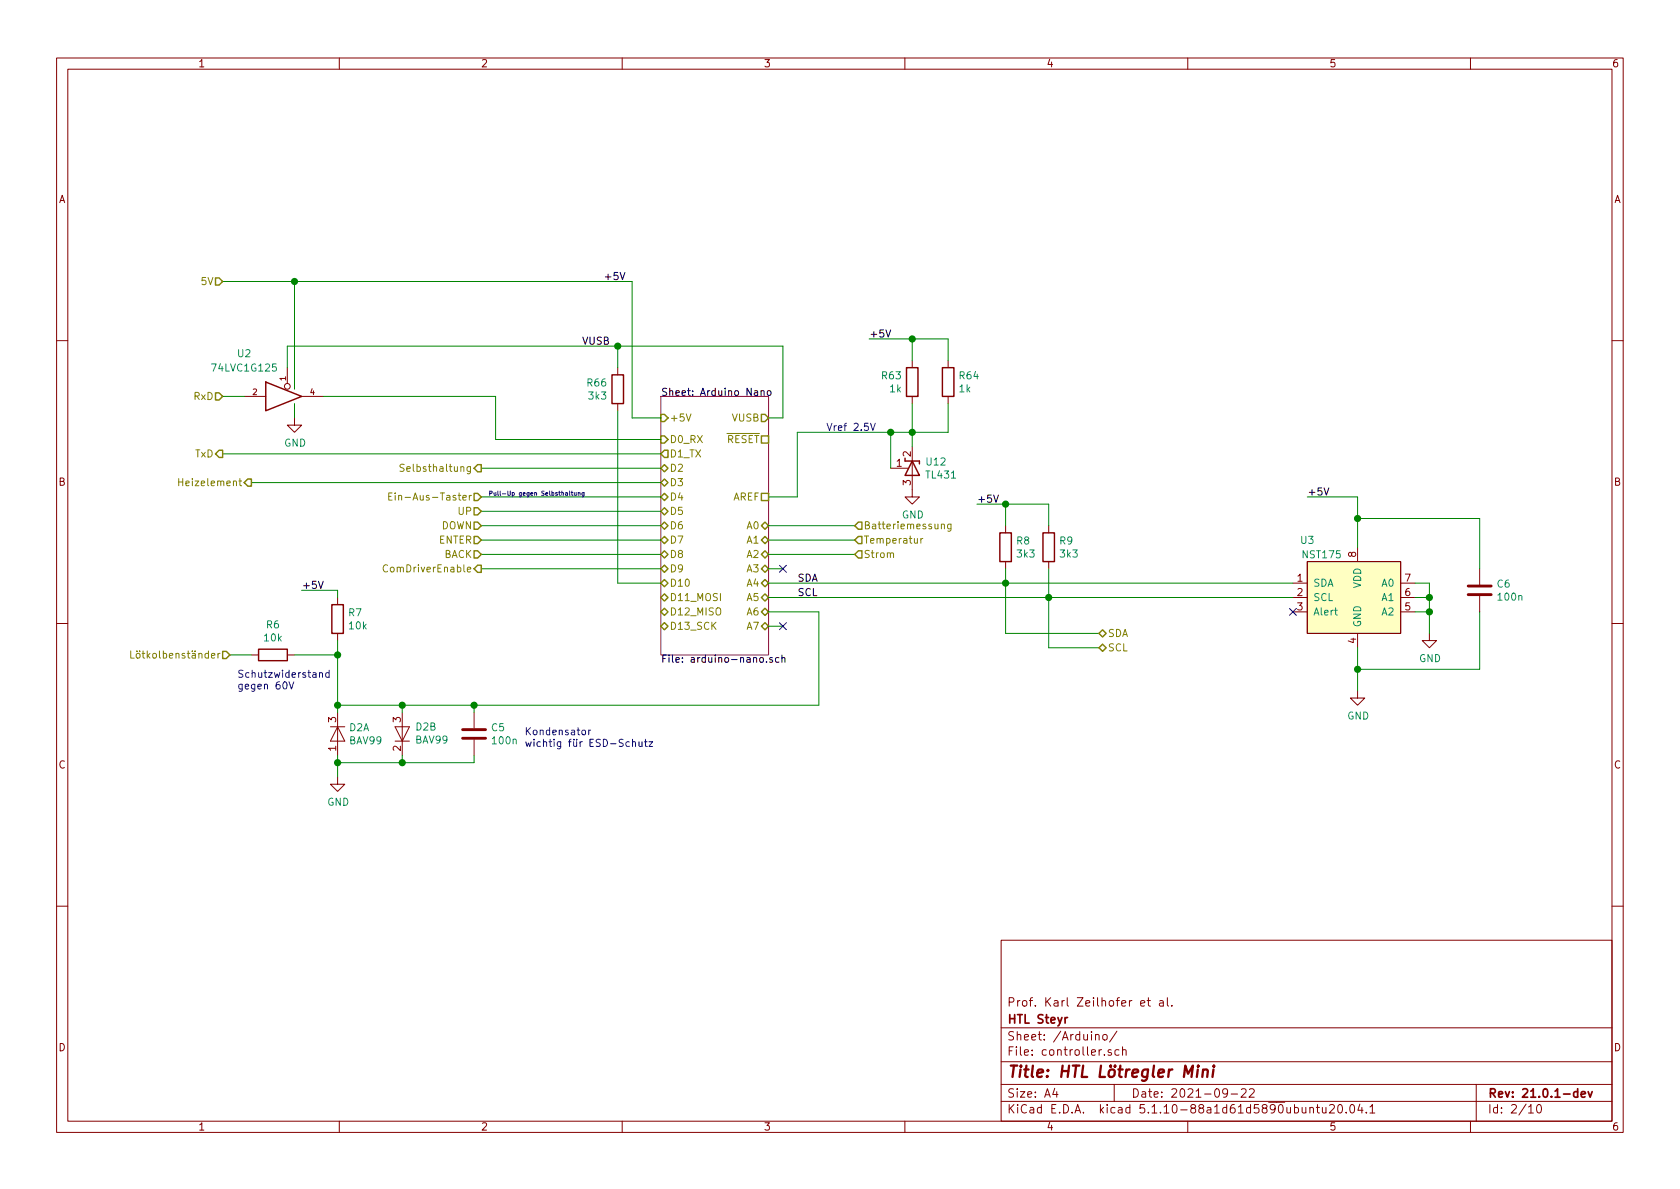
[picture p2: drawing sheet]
EESchema Schematic File Version 4
EELAYER 30 0
EELAYER END
$Descr A4 11693 8268
encoding utf-8
Sheet 2 10
Title "HTL Lötregler Mini"
Date "2021-09-22"
Rev "21.0.1-dev"
Comp "HTL Steyr"
Comment1 "Prof. Karl Zeilhofer et al."
Comment2 ""
Comment3 ""
Comment4 ""
$EndDescr
Text HLabel 3350 3250 0    50   Output ~ 0
Selbsthaltung
Text HLabel 1750 3350 0    50   Output ~ 0
Heizelement
Text HLabel 5950 3750 2    50   Input ~ 0
Temperatur
Text HLabel 5950 3650 2    50   Input ~ 0
Batteriemessung
Text HLabel 3350 3450 0    50   Input ~ 0
Ein-Aus-Taster
Text HLabel 5950 3850 2    50   Input ~ 0
Strom
Text HLabel 1550 1950 0    50   Input ~ 0
5V
Wire Wire Line
	3350 3250 4600 3250
Wire Wire Line
	5350 3650 5950 3650
Wire Wire Line
	5950 3750 5350 3750
Wire Wire Line
	5950 3850 5350 3850
Text Label 4200 1950 0    50   ~ 0
+5V
Text HLabel 3350 3550 0    50   Input ~ 0
UP
Text HLabel 3350 3650 0    50   Input ~ 0
DOWN
Text HLabel 3350 3750 0    50   Input ~ 0
ENTER
Text HLabel 3350 3850 0    50   Input ~ 0
BACK
Wire Wire Line
	3350 3550 4600 3550
Wire Wire Line
	3350 3650 4600 3650
Wire Wire Line
	3350 3750 4600 3750
Wire Wire Line
	3350 3850 4600 3850
Wire Wire Line
	3350 3450 4600 3450
Wire Wire Line
	1550 1950 2050 1950
Text Notes 3400 3450 0    30   ~ 0
Pull-Up gegen Selbsthaltung
Wire Wire Line
	5350 4050 7000 4050
Text Label 5550 4050 0    50   ~ 0
SDA
Text Label 5550 4150 0    50   ~ 0
SCL
Wire Wire Line
	5350 4150 7300 4150
$Comp
L Device:R R8
U 1 1
P 7000 3800
F 0 "R8" H 7070 3846 50  0000 L CNN
F 1 "3k3" H 7070 3755 50  0000 L CNN
F 2 "Resistor_SMD:R_1206_3216Metric" V 6930 3800 50  0001 C CNN
F 3 "~" H 7000 3800 50  0001 C CNN
F 4 "0.01" H 7000 3800 50  0001 C CNN "PriceEUR"
F 5 "C229599" H 7000 3800 50  0001 C CNN "DistOrderNr"
F 6 "LCSC" H 7000 3800 50  0001 C CNN "Distributor"
F 7 "26" H 7000 3800 50  0001 C CNN "Index"
	1    7000 3800
	1    0    0    -1  
$EndComp
$Comp
L Device:R R9
U 1 1
P 7300 3800
F 0 "R9" H 7370 3846 50  0000 L CNN
F 1 "3k3" H 7370 3755 50  0000 L CNN
F 2 "Resistor_SMD:R_1206_3216Metric" V 7230 3800 50  0001 C CNN
F 3 "~" H 7300 3800 50  0001 C CNN
F 4 "0.01" H 7300 3800 50  0001 C CNN "PriceEUR"
F 5 "C229599" H 7300 3800 50  0001 C CNN "DistOrderNr"
F 6 "LCSC" H 7300 3800 50  0001 C CNN "Distributor"
F 7 "26" H 7300 3800 50  0001 C CNN "Index"
	1    7300 3800
	1    0    0    -1  
$EndComp
Text Label 6800 3500 0    50   ~ 0
+5V
Wire Wire Line
	6800 3500 7000 3500
Wire Wire Line
	7300 3500 7300 3650
Wire Wire Line
	7000 3650 7000 3500
Connection ~ 7000 3500
Wire Wire Line
	7000 3500 7300 3500
Wire Wire Line
	7000 3950 7000 4050
Connection ~ 7000 4050
Wire Wire Line
	7300 3950 7300 4150
Connection ~ 7300 4150
$Comp
L htl_ics:NST175 U3
U 1 1
P 9450 4150
F 0 "U3" H 9100 4550 50  0000 C CNN
F 1 "NST175" H 9200 4450 50  0000 C CNN
F 2 "Package_SO:SOIC-8_3.9x4.9mm_P1.27mm" H 9100 4100 50  0001 C CNN
F 3 "" H 9100 4100 50  0001 C CNN
F 4 "LCSC" H 9450 4150 50  0001 C CNN "Distributor"
F 5 "C967852" H 9450 4150 50  0001 C CNN "DistOrderNr"
F 6 "digital temperature sensor, +/-0.5°C, I2C" H 9450 4150 50  0001 C CNN "Notes"
F 7 "0.096" H 9450 4150 50  0001 C CNN "PriceEUR"
F 8 "10" H 9450 4150 50  0001 C CNN "PriceForQty"
F 9 "https://lcsc.com/product-detail/Temperature-Sensors_NOVOSENSE-NST175-QSPR_C967852.html" H 9450 4150 50  0001 C CNN "Weblink"
F 10 "48" H 9450 4150 50  0001 C CNN "Index"
F 11 "NST175-H, MSOP-8, 0.65mm Raster, wird aber nicht verbaut, weil teuer und nicht nötig" H 9450 4150 50  0001 C CNN "NotesAlt"
	1    9450 4150
	1    0    0    -1  
$EndComp
$Comp
L Device:C C6
U 1 1
P 10300 4100
F 0 "C6" H 10415 4146 50  0000 L CNN
F 1 "100n" H 10415 4055 50  0000 L CNN
F 2 "Capacitor_SMD:C_1206_3216Metric" H 10338 3950 50  0001 C CNN
F 3 "~" H 10300 4100 50  0001 C CNN
F 4 "C464972" H 10300 4100 50  0001 C CNN "DistOrderNr"
F 5 "LCSC" H 10300 4100 50  0001 C CNN "Distributor"
F 6 "FN31X104K500PXG" H 10300 4100 50  0001 C CNN "ManPartNr"
F 7 "PSA(Prosperity Dielectrics)" H 10300 4100 50  0001 C CNN "Manufacturer"
F 8 "100nF ±10% 50V X7R Multilayer Ceramic Capacitors MLCC" H 10300 4100 50  0001 C CNN "Notes"
F 9 "0.0093" H 10300 4100 50  0001 C CNN "PriceEUR"
F 10 "500" H 10300 4100 50  0001 C CNN "PriceForQty"
F 11 "" H 10300 4100 50  0001 C CNN "Weblink"
F 12 "40" H 10300 4100 50  0001 C CNN "Index"
F 13 "" H 10300 4100 50  0001 C CNN "NotesAlt"
	1    10300 4100
	1    0    0    -1  
$EndComp
Wire Wire Line
	9450 3800 9450 3600
Wire Wire Line
	9450 3600 10300 3600
Wire Wire Line
	10300 3600 10300 3950
Wire Wire Line
	10300 4650 9450 4650
Wire Wire Line
	9450 4650 9450 4500
Wire Wire Line
	10300 4250 10300 4650
$Comp
L power:GND #PWR06
U 1 1
P 9450 4800
F 0 "#PWR06" H 9450 4550 50  0001 C CNN
F 1 "GND" H 9455 4627 50  0000 C CNN
F 2 "" H 9450 4800 50  0001 C CNN
F 3 "" H 9450 4800 50  0001 C CNN
	1    9450 4800
	1    0    0    -1  
$EndComp
Wire Wire Line
	9450 4800 9450 4650
Connection ~ 9450 4650
$Comp
L power:GND #PWR07
U 1 1
P 9950 4400
F 0 "#PWR07" H 9950 4150 50  0001 C CNN
F 1 "GND" H 9955 4227 50  0000 C CNN
F 2 "" H 9950 4400 50  0001 C CNN
F 3 "" H 9950 4400 50  0001 C CNN
	1    9950 4400
	1    0    0    -1  
$EndComp
Wire Wire Line
	9850 4050 9950 4050
Wire Wire Line
	9950 4050 9950 4150
Wire Wire Line
	9850 4250 9950 4250
Connection ~ 9950 4250
Wire Wire Line
	9950 4250 9950 4400
Wire Wire Line
	9850 4150 9950 4150
Connection ~ 9950 4150
Wire Wire Line
	9950 4150 9950 4250
NoConn ~ 9000 4250
Text Label 9100 3450 0    50   ~ 0
+5V
Wire Wire Line
	9100 3450 9450 3450
Wire Wire Line
	9450 3450 9450 3600
Connection ~ 9450 3600
Wire Wire Line
	7000 4050 9000 4050
Wire Wire Line
	7300 4150 9000 4150
Wire Wire Line
	2050 2700 2050 1950
Connection ~ 2050 1950
$Comp
L power:GND #PWR04
U 1 1
P 2050 2900
F 0 "#PWR04" H 2050 2650 50  0001 C CNN
F 1 "GND" H 2055 2727 50  0000 C CNN
F 2 "" H 2050 2900 50  0001 C CNN
F 3 "" H 2050 2900 50  0001 C CNN
	1    2050 2900
	1    0    0    -1  
$EndComp
Wire Wire Line
	2050 2900 2050 2800
Wire Wire Line
	2250 2750 3450 2750
Wire Wire Line
	3450 2750 3450 3050
Wire Wire Line
	3450 3050 4600 3050
Wire Wire Line
	4600 3150 1550 3150
Wire Wire Line
	1700 2750 1550 2750
Text HLabel 1550 2750 0    50   Input ~ 0
RxD
Text HLabel 1550 3150 0    50   Output ~ 0
TxD
Text HLabel 7650 4500 2    50   BiDi ~ 0
SCL
Wire Wire Line
	7650 4500 7300 4500
Wire Wire Line
	7300 4500 7300 4150
Text HLabel 7650 4400 2    50   BiDi ~ 0
SDA
Wire Wire Line
	7650 4400 7000 4400
Wire Wire Line
	7000 4400 7000 4050
NoConn ~ 5450 3950
NoConn ~ 5450 4350
Wire Wire Line
	1750 3350 4600 3350
$Sheet
S 4600 2750 750  1800
U 60930C19
F0 "Arduino Nano" 50
F1 "arduino-nano.sch" 50
F2 "D0_RX" I L 4600 3050 50 
F3 "D1_TX" O L 4600 3150 50 
F4 "D2" B L 4600 3250 50 
F5 "D3" B L 4600 3350 50 
F6 "D4" B L 4600 3450 50 
F7 "D5" B L 4600 3550 50 
F8 "D6" B L 4600 3650 50 
F9 "D7" B L 4600 3750 50 
F10 "D8" B L 4600 3850 50 
F11 "D9" B L 4600 3950 50 
F12 "D10" B L 4600 4050 50 
F13 "D11_MOSI" B L 4600 4150 50 
F14 "D12_MISO" B L 4600 4250 50 
F15 "D13_SCK" B L 4600 4350 50 
F16 "A0" B R 5350 3650 50 
F17 "A1" B R 5350 3750 50 
F18 "A2" B R 5350 3850 50 
F19 "A3" B R 5350 3950 50 
F20 "A4" B R 5350 4050 50 
F21 "A5" B R 5350 4150 50 
F22 "A6" B R 5350 4250 50 
F23 "A7" B R 5350 4350 50 
F24 "AREF" U R 5350 3450 50 
F25 "VUSB" O R 5350 2900 50 
F26 "+5V" I L 4600 2900 50 
F27 "~RESET" U R 5350 3050 50 
$EndSheet
$Comp
L 74xGxx:74LVC1G125 U2
U 1 1
P 2000 2750
F 0 "U2" H 1700 3050 50  0000 C CNN
F 1 "74LVC1G125" H 1700 2950 50  0000 C CNN
F 2 "Package_TO_SOT_SMD:SOT-23-5" H 2000 2750 50  0001 C CNN
F 3 "http://www.ti.com/lit/sg/scyt129e/scyt129e.pdf" H 2000 2750 50  0001 C CNN
F 4 "C23654 " H 2000 2750 50  0001 C CNN "DistOrderNr"
F 5 "0.044" H 2000 2750 50  0001 C CNN "PriceEUR"
F 6 "100" H 2000 2750 50  0001 C CNN "PriceForQty"
F 7 "LCSC" H 2000 2750 50  0001 C CNN "Distributor"
F 8 "5" H 2000 2750 50  0001 C CNN "Index"
	1    2000 2750
	1    0    0    -1  
$EndComp
Wire Wire Line
	2050 1950 4400 1950
Wire Wire Line
	2000 2550 2000 2400
Text Label 4050 2400 0    50   ~ 0
VUSB
Wire Wire Line
	4400 2900 4600 2900
Wire Wire Line
	4400 1950 4400 2900
Wire Wire Line
	5450 4350 5350 4350
Wire Wire Line
	5450 3950 5350 3950
Wire Wire Line
	5450 2400 5450 2900
Wire Wire Line
	5450 2900 5350 2900
Wire Wire Line
	2000 2400 4300 2400
Text HLabel 1600 4550 0    50   Input ~ 0
Lötkolbenständer
$Comp
L Device:R R6
U 1 1
P 1900 4550
AR Path="/608DBC3C/60B56B92" Ref="R6"  Part="1" 
AR Path="/60B56B92" Ref="R?"  Part="1" 
F 0 "R6" V 2107 4550 50  0000 C CNN
F 1 "10k" V 2016 4550 50  0000 C CNN
F 2 "Resistor_SMD:R_1206_3216Metric" V 1830 4550 50  0001 C CNN
F 3 "~" H 1900 4550 50  0001 C CNN
F 4 "0.01" H 1900 4550 50  0001 C CNN "PriceEUR"
F 5 "C118075" H 1900 4550 50  0001 C CNN "DistOrderNr"
F 6 "LCSC" H 1900 4550 50  0001 C CNN "Distributor"
F 7 "10kΩ ±5% 0.25W ±100ppm/℃ 3216 Chip Resistor" H 1900 4550 50  0001 C CNN "Notes"
F 8 "15" H 1900 4550 50  0001 C CNN "Index"
	1    1900 4550
	0    -1   -1   0   
$EndComp
Wire Wire Line
	1600 4550 1750 4550
Wire Wire Line
	2050 4550 2350 4550
$Comp
L Device:R R7
U 1 1
P 2350 4300
AR Path="/608DBC3C/60B58E3A" Ref="R7"  Part="1" 
AR Path="/60B58E3A" Ref="R?"  Part="1" 
F 0 "R7" H 2420 4346 50  0000 L CNN
F 1 "10k" H 2420 4255 50  0000 L CNN
F 2 "Resistor_SMD:R_1206_3216Metric" V 2280 4300 50  0001 C CNN
F 3 "~" H 2350 4300 50  0001 C CNN
F 4 "0.01" H 2350 4300 50  0001 C CNN "PriceEUR"
F 5 "C118075" H 2350 4300 50  0001 C CNN "DistOrderNr"
F 6 "LCSC" H 2350 4300 50  0001 C CNN "Distributor"
F 7 "10kΩ ±5% 0.25W ±100ppm/℃ 3216 Chip Resistor" H 2350 4300 50  0001 C CNN "Notes"
F 8 "15" H 2350 4300 50  0001 C CNN "Index"
	1    2350 4300
	1    0    0    -1  
$EndComp
Text Label 2100 4100 0    50   ~ 0
+5V
Wire Wire Line
	2100 4100 2350 4100
Wire Wire Line
	2350 4100 2350 4150
Wire Wire Line
	2350 4450 2350 4550
Wire Wire Line
	2350 4900 2800 4900
Wire Wire Line
	5700 4900 5700 4250
Wire Wire Line
	5350 4250 5700 4250
Connection ~ 2350 4550
Wire Wire Line
	2350 4550 2350 4900
Text Notes 1650 4800 0    50   ~ 0
Schutzwiderstand\ngegen 60V
$Comp
L jbc-miniregler-rescue:BAV99-Diode D?
U 1 1
P 2350 5100
AR Path="/608DBC55/60B5DBF4" Ref="D?"  Part="2" 
AR Path="/608DBC3C/60B5DBF4" Ref="D2"  Part="1" 
F 0 "D2" V 2304 5178 50  0000 L CNN
F 1 "BAV99" V 2395 5178 50  0000 L CNN
F 2 "Package_TO_SOT_SMD:SOT-23" H 2350 4950 50  0001 C CNN
F 3 "https://assets.nexperia.com/documents/data-sheet/BAV99_SER.pdf" H 2350 5200 50  0001 C CNN
F 4 "C181111" H 2350 5100 50  0001 C CNN "DistOrderNr"
F 5 "LCSC" H 2350 5100 50  0001 C CNN "Distributor"
F 6 "BAV99" H 2350 5100 50  0001 C CNN "ManPartNr"
F 7 "Guangdong Hottech" H 2350 5100 50  0001 C CNN "Manufacturer"
F 8 "70V 200mA 1.25V @ 150mA 6ns SOT-23 Switching Diode" H 2350 5100 50  0001 C CNN "Notes"
F 9 "0.0073" H 2350 5100 50  0001 C CNN "PriceEUR"
F 10 "500" H 2350 5100 50  0001 C CNN "PriceForQty"
F 11 "https://lcsc.com/product-detail/Switching-Diode_BAV99-chip0-23_C181111.html" H 2350 5100 50  0001 C CNN "Weblink"
F 12 "22" H 2350 5100 50  0001 C CNN "Index"
	1    2350 5100
	0    1    1    0   
$EndComp
$Comp
L jbc-miniregler-rescue:BAV99-Diode D?
U 2 1
P 2800 5100
AR Path="/608DBC55/60B5F1E3" Ref="D?"  Part="2" 
AR Path="/608DBC3C/60B5F1E3" Ref="D2"  Part="2" 
F 0 "D2" V 2846 5012 50  0000 R CNN
F 1 "BAV99" V 2755 5012 50  0000 R CNN
F 2 "Package_TO_SOT_SMD:SOT-23" H 2800 4950 50  0001 C CNN
F 3 "https://assets.nexperia.com/documents/data-sheet/BAV99_SER.pdf" H 2800 5200 50  0001 C CNN
F 4 "C181111" H 2800 5100 50  0001 C CNN "DistOrderNr"
F 5 "LCSC" H 2800 5100 50  0001 C CNN "Distributor"
F 6 "BAV99" H 2800 5100 50  0001 C CNN "ManPartNr"
F 7 "Guangdong Hottech" H 2800 5100 50  0001 C CNN "Manufacturer"
F 8 "70V 200mA 1.25V @ 150mA 6ns SOT-23 Switching Diode" H 2800 5100 50  0001 C CNN "Notes"
F 9 "0.0073" H 2800 5100 50  0001 C CNN "PriceEUR"
F 10 "500" H 2800 5100 50  0001 C CNN "PriceForQty"
F 11 "https://lcsc.com/product-detail/Switching-Diode_BAV99-chip0-23_C181111.html" H 2800 5100 50  0001 C CNN "Weblink"
F 12 "22" H 2800 5100 50  0001 C CNN "Index"
	2    2800 5100
	0    -1   -1   0   
$EndComp
Wire Wire Line
	2350 4900 2350 4950
Connection ~ 2350 4900
$Comp
L power:GND #PWR05
U 1 1
P 2350 5400
F 0 "#PWR05" H 2350 5150 50  0001 C CNN
F 1 "GND" H 2355 5227 50  0000 C CNN
F 2 "" H 2350 5400 50  0001 C CNN
F 3 "" H 2350 5400 50  0001 C CNN
	1    2350 5400
	1    0    0    -1  
$EndComp
Wire Wire Line
	2350 5400 2350 5300
Wire Wire Line
	2350 5300 2800 5300
Wire Wire Line
	2800 5300 2800 5250
Connection ~ 2350 5300
Wire Wire Line
	2350 5300 2350 5250
Wire Wire Line
	2800 4950 2800 4900
Connection ~ 2800 4900
Wire Wire Line
	2800 4900 3300 4900
$Comp
L Device:C C5
U 1 1
P 3300 5100
F 0 "C5" H 3415 5146 50  0000 L CNN
F 1 "100n" H 3415 5055 50  0000 L CNN
F 2 "Capacitor_SMD:C_1206_3216Metric" H 3338 4950 50  0001 C CNN
F 3 "~" H 3300 5100 50  0001 C CNN
F 4 "C464972" H 3300 5100 50  0001 C CNN "DistOrderNr"
F 5 "LCSC" H 3300 5100 50  0001 C CNN "Distributor"
F 6 "FN31X104K500PXG" H 3300 5100 50  0001 C CNN "ManPartNr"
F 7 "PSA(Prosperity Dielectrics)" H 3300 5100 50  0001 C CNN "Manufacturer"
F 8 "100nF ±10% 50V X7R Multilayer Ceramic Capacitors MLCC" H 3300 5100 50  0001 C CNN "Notes"
F 9 "0.0093" H 3300 5100 50  0001 C CNN "PriceEUR"
F 10 "500" H 3300 5100 50  0001 C CNN "PriceForQty"
F 11 "" H 3300 5100 50  0001 C CNN "Weblink"
F 12 "40" H 3300 5100 50  0001 C CNN "Index"
F 13 "" H 3300 5100 50  0001 C CNN "NotesAlt"
	1    3300 5100
	1    0    0    -1  
$EndComp
Wire Wire Line
	3300 4950 3300 4900
Connection ~ 3300 4900
Wire Wire Line
	3300 4900 5700 4900
Wire Wire Line
	3300 5250 3300 5300
Wire Wire Line
	3300 5300 2800 5300
Connection ~ 2800 5300
Text Notes 3650 5200 0    50   ~ 0
Kondensator \nwichtig für ESD-Schutz
Text HLabel 3350 3950 0    50   Output ~ 0
ComDriverEnable
Wire Wire Line
	3350 3950 4600 3950
$Comp
L power:GND #PWR0111
U 1 1
P 6350 3400
F 0 "#PWR0111" H 6350 3150 50  0001 C CNN
F 1 "GND" H 6355 3227 50  0000 C CNN
F 2 "" H 6350 3400 50  0001 C CNN
F 3 "" H 6350 3400 50  0001 C CNN
	1    6350 3400
	1    0    0    -1  
$EndComp
Wire Wire Line
	6200 3000 6350 3000
Wire Wire Line
	6350 3000 6350 3100
$Comp
L Device:R R63
U 1 1
P 6350 2650
AR Path="/608DBC3C/60B8161C" Ref="R63"  Part="1" 
AR Path="/60B8161C" Ref="R?"  Part="1" 
F 0 "R63" H 6281 2696 50  0000 R CNN
F 1 "1k" H 6281 2605 50  0000 R CNN
F 2 "Resistor_SMD:R_1206_3216Metric" V 6280 2650 50  0001 C CNN
F 3 "~" H 6350 2650 50  0001 C CNN
F 4 "0.0042" H 6350 2650 50  0001 C CNN "PriceEUR"
F 5 "C104601" H 6350 2650 50  0001 C CNN "DistOrderNr"
F 6 "LCSC" H 6350 2650 50  0001 C CNN "Distributor"
F 7 "RTT03101JTP" H 6350 2650 50  0001 C CNN "ManPartNr"
F 8 "RALEC" H 6350 2650 50  0001 C CNN "Manufacturer"
F 9 "1kΩ ±5% 0.25W ±100ppm/℃ 1206 Chip Resistor" H 6350 2650 50  0001 C CNN "Notes"
F 10 "50" H 6350 2650 50  0001 C CNN "PriceForQty"
F 11 "12" H 6350 2650 50  0001 C CNN "Index"
	1    6350 2650
	1    0    0    -1  
$EndComp
$Comp
L Device:R R64
U 1 1
P 6600 2650
AR Path="/608DBC3C/60B83876" Ref="R64"  Part="1" 
AR Path="/60B83876" Ref="R?"  Part="1" 
F 0 "R64" H 6670 2696 50  0000 L CNN
F 1 "1k" H 6670 2605 50  0000 L CNN
F 2 "Resistor_SMD:R_1206_3216Metric" V 6530 2650 50  0001 C CNN
F 3 "~" H 6600 2650 50  0001 C CNN
F 4 "0.0042" H 6600 2650 50  0001 C CNN "PriceEUR"
F 5 "C104601" H 6600 2650 50  0001 C CNN "DistOrderNr"
F 6 "LCSC" H 6600 2650 50  0001 C CNN "Distributor"
F 7 "RTT03101JTP" H 6600 2650 50  0001 C CNN "ManPartNr"
F 8 "RALEC" H 6600 2650 50  0001 C CNN "Manufacturer"
F 9 "1kΩ ±5% 0.25W ±100ppm/℃ 1206 Chip Resistor" H 6600 2650 50  0001 C CNN "Notes"
F 10 "50" H 6600 2650 50  0001 C CNN "PriceForQty"
F 11 "12" H 6600 2650 50  0001 C CNN "Index"
	1    6600 2650
	1    0    0    -1  
$EndComp
Wire Wire Line
	6350 3000 6350 2800
Connection ~ 6350 3000
Wire Wire Line
	6350 3000 6600 3000
Wire Wire Line
	6600 3000 6600 2800
Wire Wire Line
	6350 2350 6600 2350
Wire Wire Line
	6600 2350 6600 2500
Wire Wire Line
	6350 2350 6350 2500
Wire Wire Line
	5550 3450 5350 3450
Connection ~ 6200 3000
Wire Wire Line
	5550 3000 6200 3000
Wire Wire Line
	5550 3000 5550 3450
Text Label 6050 2350 0    50   ~ 0
+5V
Wire Wire Line
	6050 2350 6350 2350
Connection ~ 6350 2350
Wire Wire Line
	6200 3000 6200 3250
Text Notes 5750 3000 0    50   ~ 0
Vref 2.5V
$Comp
L htl_ics:TL431 U12
U 1 1
P 6350 3250
F 0 "U12" H 6438 3296 50  0000 L CNN
F 1 "TL431" H 6438 3205 50  0000 L CNN
F 2 "Package_TO_SOT_SMD:SOT-23" H 6350 3100 50  0001 C CIN
F 3 "https://datasheet.lcsc.com/lcsc/1809211429_Guangdong-Hottech-TL431_C181103.pdf" H 6350 3250 50  0001 C CIN
F 4 "LCSC" H 6350 3250 50  0001 C CNN "Distributor"
F 5 "C181103" H 6350 3250 50  0001 C CNN "DistOrderNr"
F 6 "0.021" H 6350 3250 50  0001 C CNN "PriceEUR"
F 7 "200" H 6350 3250 50  0001 C CNN "PriceForQty"
F 8 "https://lcsc.com/product-detail/Voltage-References_Guangdong-Hottech-TL431_C181103.html" H 6350 3250 50  0001 C CNN "Weblink"
F 9 "2.5V, +/-0.5%, +/-50ppm/K, SOT-23, Ref-Kath-Ano" H 6350 3250 50  0001 C CNN "Notes"
F 10 "21" H 6350 3250 50  0001 C CNN "Index"
	1    6350 3250
	1    0    0    -1  
$EndComp
Wire Wire Line
	4300 4050 4300 2850
Wire Wire Line
	4300 4050 4600 4050
Connection ~ 4300 2400
Wire Wire Line
	4300 2400 5450 2400
$Comp
L Device:R R66
U 1 1
P 4300 2700
F 0 "R66" H 4230 2746 50  0000 R CNN
F 1 "3k3" H 4230 2655 50  0000 R CNN
F 2 "Resistor_SMD:R_1206_3216Metric" V 4230 2700 50  0001 C CNN
F 3 "~" H 4300 2700 50  0001 C CNN
F 4 "0.01" H 4300 2700 50  0001 C CNN "PriceEUR"
F 5 "C229599" H 4300 2700 50  0001 C CNN "DistOrderNr"
F 6 "LCSC" H 4300 2700 50  0001 C CNN "Distributor"
F 7 "26" H 4300 2700 50  0001 C CNN "Index"
	1    4300 2700
	1    0    0    -1  
$EndComp
Wire Wire Line
	4300 2550 4300 2400
$EndSCHEMATC
